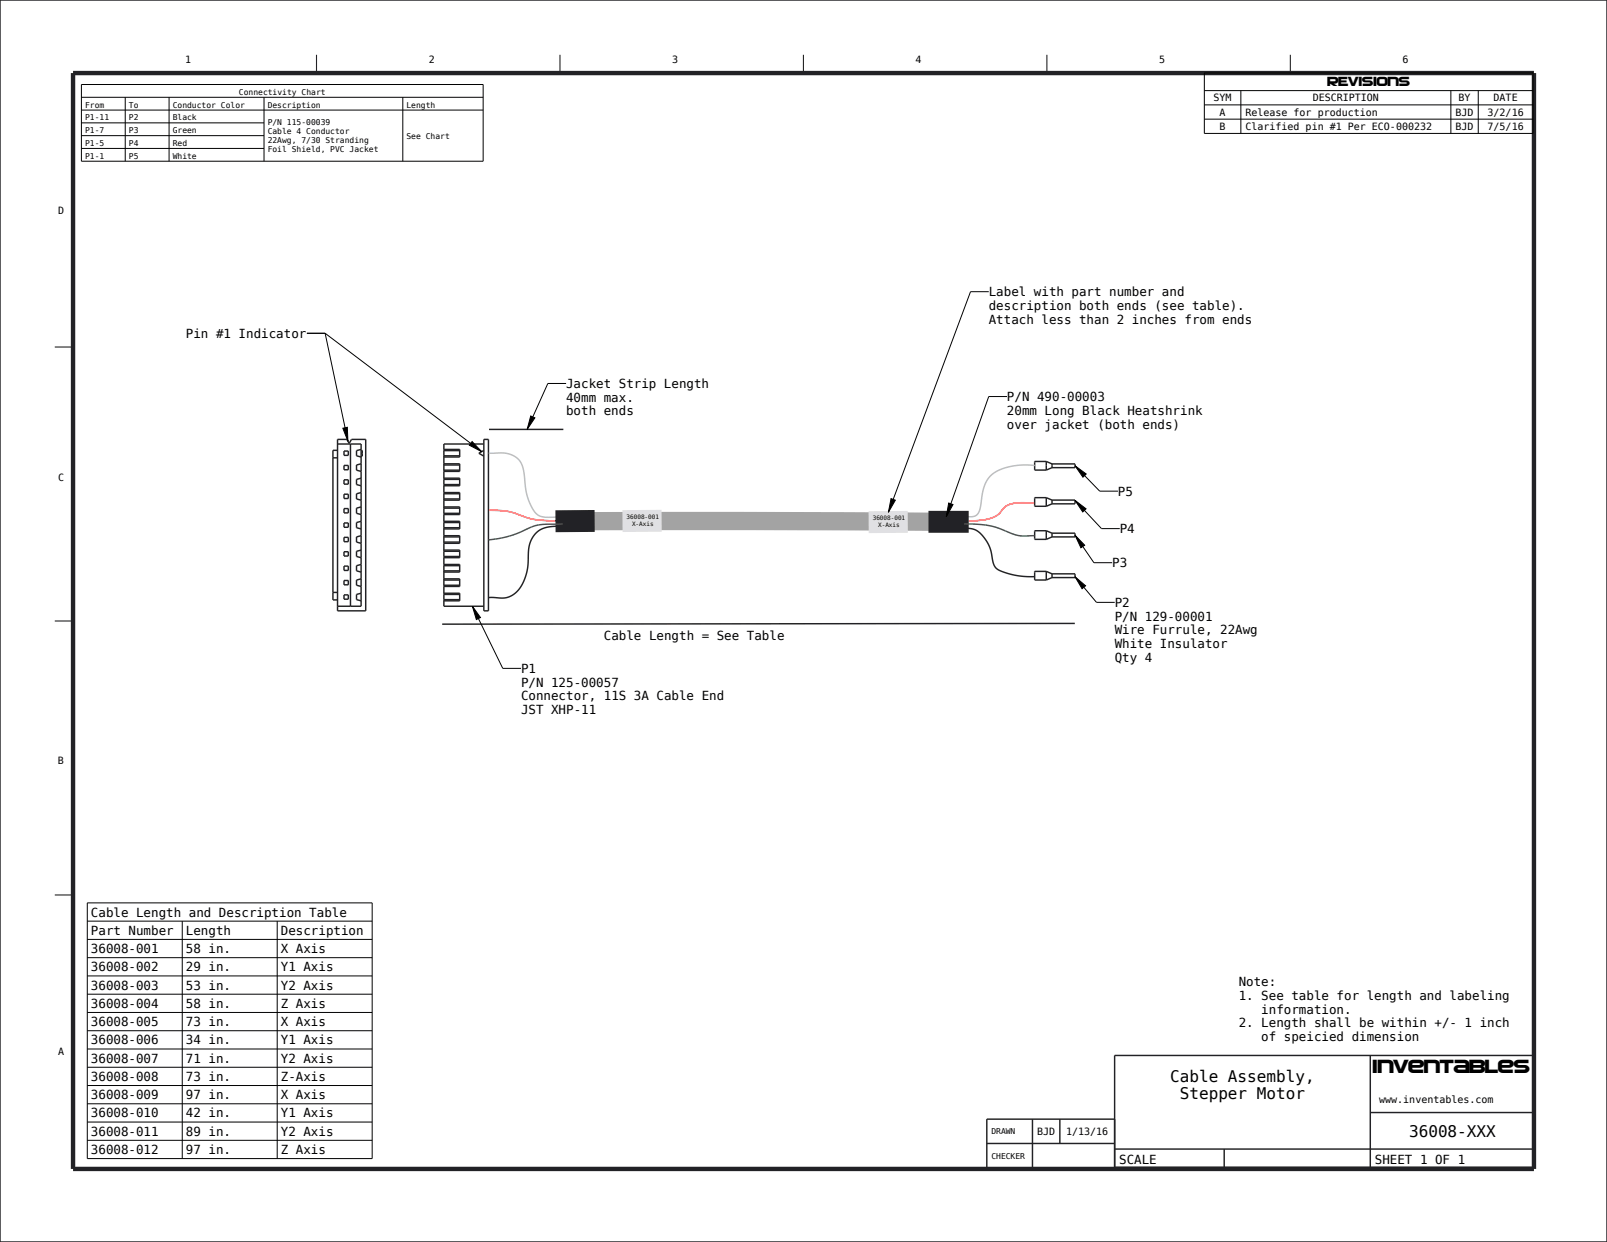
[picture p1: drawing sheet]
<svg xmlns="http://www.w3.org/2000/svg" width="559mm" height="432mm" viewBox="0 0 559 432" stroke-linecap="round" stroke-linejoin="round" font-family="sans-serif">
<g fill="none" stroke="#222226" stroke-width=".51">
<path d="M0 0h558.8v431.8h-558.8zM115.8 159.2h1.6M117.4 152.8h3.2l.8 1.4 .8-1.4h5v59.6h-9.8zM117.4 154.4h8.2v56.4h-8.2M117.4 156.6h-1.6v52h1.6M119.6 156.8h1.5v1.5h-1.5zM121.9 154.4v56.4M125.6 156.6h.4v2h-.4M125.6 156.2l-1.6 .5v1.8l1.6 .4M125.6 157.6h.4M154.3 156.2h5.5v2.7h-5.5M154.3 158.5h5.5"/>
<path d="M154.3 156.7h5.5M168.2 156.6l-1.7 1 1.7 1M168.2 152.8h1.6v59.6h-1.6zM168.2 154.4h-13.9v56.4h13.9M119.6 161.8h1.5v1.5h-1.5zM119.6 166.8h1.5v1.5h-1.5zM119.6 171.8h1.5v1.5h-1.5zM119.6 176.8h1.5v1.5h-1.5zM125.6 161.2l-1.6 .5v1.8l1.6 .4M125.6 166.2l-1.6 .5v1.8l1.6 .4M125.6 171.2l-1.6 .5v1.8l1.6 .4M125.6 176.2l-1.6 .5v1.8l1.6 .4"/>
<path d="M154.3 161.2h5.5v2.7h-5.5M154.3 166.2h5.5v2.7h-5.5M154.3 171.2h5.5v2.7h-5.5M154.3 176.2h5.5v2.7h-5.5M154.3 166.7h5.5M154.3 163.5h5.5M154.3 161.7h5.5M154.3 178.5h5.5M154.3 176.7h5.5M154.3 173.5h5.5M154.3 171.7h5.5M154.3 168.5h5.5"/>
<path d="M119.6 181.8h1.5v1.5h-1.5zM119.6 186.8h1.5v1.5h-1.5zM119.6 191.8h1.5v1.5h-1.5zM119.6 196.8h1.5v1.5h-1.5zM125.6 181.2l-1.6 .5v1.8l1.6 .4M125.6 186.2l-1.6 .5v1.8l1.6 .4M125.6 191.2l-1.6 .5v1.8l1.6 .4M125.6 196.2l-1.6 .5v1.8l1.6 .4M154.3 181.2h5.5v2.7h-5.5M154.3 186.2h5.5v2.7h-5.5M154.3 191.2h5.5v2.7h-5.5M154.3 196.2h5.5v2.7h-5.5"/>
<path d="M154.3 198.5h5.5M154.3 196.7h5.5M154.3 193.5h5.5M154.3 191.7h5.5M154.3 188.5h5.5M154.3 186.7h5.5M154.3 183.5h5.5M154.3 181.7h5.5M115.8 206h1.6M119.6 201.8h1.5v1.5h-1.5zM119.6 206.8h1.5v1.5h-1.5zM125.6 206.2l-1.6 .5v1.8l1.6 .4"/>
<path d="M125.6 201.2l-1.6 .5v1.8l1.6 .4M154.3 201.2h5.5v2.7h-5.5M154.3 206.2h5.5v2.7h-5.5M154.3 203.5h5.5M154.3 208.5h5.5M154.3 201.7h5.5M154.3 206.7h5.5M476.5 366.9v38.9M343.1 397.5h44.5M359 389.1v16.9M368.5 389.1v8.4M387.6 399.5h146"/>
<path d="M387.6 389.1h-44.5v16.9h44.5v-39.1h146v38.9h-146M425.7 399.5v6.3M476.5 386.8h57.1"/>
</g>
<path d="M25.4 25.4h508v381h-508z" fill="none" stroke="#222226" stroke-width="1.5" stroke-linecap="butt"/>
<path d="M110.1 19.1v6.3M194.7 19.1v6.3M279.4 19.1v6.3M364 19.1v6.3M448.7 19.1v6.3M19 120.6h6.4M19 215.9h6.4M19 311.1h6.4" fill="none" stroke="#222226" stroke-width=".38"/>
<g fill="none" stroke="#000" stroke-width=".35">
<path d="M28.3 29.4h139.7v26.7h-139.7zM28.3 33.8h139.7M28.3 38.3h139.7M43.5 33.8v22.3M58.8 33.8v22.3M91.8 33.8v22.3M140.1 33.8v22.3M418.8 25.4h114.3v21h-114.3zM418.8 31.5h114.3M418.8 36.5h114.3M431.5 31.5v14.9M504.5 31.5v14.9"/>
<path d="M514 31.5v14.9M28.3 42.7h63.5M28.3 47.2h63.5M28.3 51.6h63.5M418.8 41.4h114.3M30.4 313.9h99v88.9h-99zM30.4 320.2h99M30.4 326.6h99M30.4 332.9h99M30.4 339.3h99M63.4 320.2v82.6M96.4 320.2v82.6"/>
<path d="M30.4 345.6h99M30.4 352h99M30.4 358.3h99M30.4 364.7h99M30.4 371h99M30.4 377.4h99M30.4 383.7h99M30.4 390.1h99M30.4 396.4h99"/>
</g>
<!-- layer: 02___PRT_ALL_AXES -->
<g fill="none" stroke="#222226" stroke-width=".51">
<path d="M363.8 160.4v3M363.8 173v3M363.8 160.4h-4v3h4M363.8 173h-4v3h4M363.8 160.4l2 .9M363.8 173l2 .9M365.8 161.3v1.3M365.8 173.9v1.3M365.8 161.3h8v1.3h-8M365.8 162.6l-2 .8M365.8 173.9h8v1.3h-8M365.8 175.2l-2 .8"/>
<path d="M363.8 184.5v3M363.8 198.7v3M363.8 184.5h-4v3h4M363.8 198.7h-4v3h4M363.8 184.5l2 .9M363.8 198.7l2 .8M365.8 185.4v1.3M365.8 199.5v1.3M365.8 185.4h8v1.3h-8M365.8 199.5h8v1.3h-8M365.8 186.7l-2 .8M365.8 200.8l-2 .9"/>
</g>
<!-- layer: BALLOONS -->
<path d="M170.1 177.4a27.3 27.3 0 0 1 13.5 2.7 44.1 44.1 0 0 0 12.1 .9M359.7 174.8h-1.5a14.1 14.1 0 0 0-8.5 1.2l-.8 .8a8.7 8.7 0 0 1-7.6 4.1l-4.4 .3" fill="none" stroke="#f00" stroke-width=".51"/>
<path d="M195.7 181.2l62.7-.1 76.9 .4" fill="none" stroke="#a3a3a3" stroke-width="6.3" stroke-linecap="butt"/>
<path d="M170 157.5l.4 .1a15.2 15.2 0 0 1 8.3 .9 8.2 8.2 0 0 1 3.7 7.6 19.4 19.4 0 0 0 4.4 12.7 11.3 11.3 0 0 0 6.9 1l2.1 .2M359.8 161.8a19.6 19.6 0 0 0-15.5 3.7 16.4 16.4 0 0 0-3.2 10 4 4 0 0 1-2.6 4.1l-3.4 .1" fill="none" stroke="#b1bdc9" stroke-width=".51"/>
<path d="M230.1 181.1l-13.6 .1M315.7 181.4l-13.7 .1" fill="none" stroke="#e0e0e3" stroke-width="7.6" stroke-linecap="butt"/>
<path d="M170.1 149.3h25.8M195.6 183a12.1 12.1 0 0 0-8.8 2 11.1 11.1 0 0 0-3.1 9.5 14.4 14.4 0 0 1-5.8 12.6 10.9 10.9 0 0 1-6.9 .6l-1.2 .1M335.4 183.7a7.3 7.3 0 0 1 7.6 4.3 26.7 26.7 0 0 1 2.6 8.3 5.6 5.6 0 0 0 4.4 2.9l4.6 1.1 5.1 .2M373.7 216.7l-219.9 .3" fill="none" stroke="#222226" stroke-width=".51"/>
<path d="M206.8 181.1l-13.6 .1M322.9 181.4h13.9" fill="none" stroke="#222226" stroke-width="7.6" stroke-linecap="butt"/>
<path d="M195.7 182.1l-2.4 .1a19.8 19.8 0 0 0-12.7 3l-5 1.6-5.7 .9M335.2 182.1a32.9 32.9 0 0 1 17.4 3.7 18.8 18.8 0 0 0 7.1 .4" fill="none" stroke="#00995a" stroke-width=".51"/>
<path d="M119.2 148.9l1.6-.3 .2 4.8zM164.2 153.5l3.3 3.5-4.3-2.2zM184.5 144.6l1.5 .7-2.7 4zM309.8 173.4l1.5 .5-2.4 4.2zM329.9 174.9l1.5 .5-2.3 4.2zM373.8 161.9l3.9 2.9-1.1 1.1zM373.8 174l3.9 2.9-1.2 1.1zM373.8 186.1l3.4 3.4-1.3 .9zM164.3 210.8l2.8 3.9-1.5 .7zM373.8 200.5l3.7 3.2-1.2 1z" fill="#000"/>
<g fill="none" stroke="#000" stroke-width=".35">
<path d="M106.7 115.9h6.4M113.1 115.9l7.9 37.5M113.1 115.9l54.4 41.1M343.8 101.4h-6.3l-28.6 76.7M196.8 133.3h-6.3l-7.2 16M350.2 137.9h-6.4l-14.7 41.7M119.2 148.9l1.6-.3 .2 4.8zM164.2 153.5l3.3 3.5-4.3-2.2zM184.5 144.6l1.5 .7-2.7 4zM309.8 173.4l1.5 .5-2.4 4.2zM329.9 174.9l1.5 .5-2.3 4.2zM373.8 161.9l3.9 2.9-1.1 1.1z"/>
<path d="M373.8 174l3.9 2.9-1.2 1.1zM373.8 161.9l8.6 8.9h6.3M373.8 174l9.2 9.8h6.4M373.8 186.1l3.4 3.4-1.3 .9zM373.8 186.1l6.6 9.5h6.3M164.3 210.8l2.8 3.9-1.5 .7zM164.3 210.8l10.5 21.6h6.4M373.8 200.5l3.7 3.2-1.2 1zM373.8 200.5l7.5 8.9h6.3"/>
</g>
<text font-size="6.9" x="477.2" y="373">Inventables</text>
<g font-size="5.6">
<text x="406.9" y="376.1">Cable Assembly,</text>
<text x="410.3" y="382.2">Stepper Motor</text>
<text x="490" y="395.2">36008-XXX</text>
</g>
<text font-size="4.8" x="461.6" y="30">REVISIONS</text>
<g font-size="4.3">
<text x="343.8" y="103">Label with part number and</text>
<text x="343.8" y="107.8">description both ends (see table).</text>
<text x="343.8" y="112.5">Attach less than 2 inches from ends</text>
<text x="64.7" y="117.5">Pin #1 Indicator</text>
<text x="196.8" y="134.9">Jacket Strip Length</text>
<text x="196.8" y="139.7">40mm max.</text>
<text x="350.2" y="139.5">P/N 490-00003</text>
<text x="196.8" y="144.4">both ends</text>
<text x="350.2" y="144.2">20mm Long Black Heatshrink</text>
<text x="350.2" y="149">over jacket (both ends)</text>
<text x="388.7" y="172.3">P5</text>
<text x="389.4" y="185.4">P4</text>
<text x="386.7" y="197.2">P3</text>
<text x="387.6" y="211">P2</text>
<text x="387.6" y="215.8">P/N 129-00001</text>
<text x="387.6" y="220.5">Wire Furrule, 22Awg</text>
<text x="210" y="222.4">Cable Length = See Table</text>
<text x="387.6" y="225.3">White Insulator</text>
<text x="181.2" y="234">P1</text>
<text x="387.6" y="230.1">Qty 4</text>
<text x="181.2" y="238.7">P/N 125-00057</text>
<text x="181.2" y="243.5">Connector, 11S 3A Cable End</text>
<text x="181.2" y="248.2">JST XHP-11</text>
<text x="31.6" y="318.7">Cable Length and Description Table</text>
<text x="31.6" y="325">Part Number</text>
<text x="64.6" y="325">Length</text>
<text x="97.7" y="325">Description</text>
<text x="31.6" y="331.4">36008-001</text>
<text x="64.6" y="331.4">58 in.</text>
<text x="97.7" y="331.4">X Axis</text>
<text x="31.6" y="337.7">36008-002</text>
<text x="64.6" y="337.7">29 in.</text>
<text x="97.7" y="337.7">Y1 Axis</text>
<text x="31.6" y="344.1">36008-003</text>
<text x="64.6" y="344.1">53 in.</text>
<text x="97.7" y="344.1">Y2 Axis</text>
<text x="430.7" y="342.9">Note:</text>
<text x="430.7" y="347.7">1. See table for length and labeling</text>
<text x="31.6" y="350.4">36008-004</text>
<text x="64.6" y="350.4">58 in.</text>
<text x="97.7" y="350.4">Z Axis</text>
<text x="438.6" y="352.5">information.</text>
<text x="31.6" y="356.8">36008-005</text>
<text x="64.6" y="356.8">73 in.</text>
<text x="97.7" y="356.8">X Axis</text>
<text x="430.7" y="357.2">2. Length shall be within +/- 1 inch</text>
<text x="31.6" y="363.1">36008-006</text>
<text x="64.6" y="363.1">34 in.</text>
<text x="97.7" y="363.1">Y1 Axis</text>
<text x="438.6" y="362">of speicied dimension</text>
<text x="31.6" y="369.5">36008-007</text>
<text x="64.6" y="369.5">71 in.</text>
<text x="97.7" y="369.5">Y2 Axis</text>
<text x="31.6" y="375.8">36008-008</text>
<text x="64.6" y="375.8">73 in.</text>
<text x="97.7" y="375.8">Z-Axis</text>
<text x="31.6" y="382.2">36008-009</text>
<text x="64.6" y="382.2">97 in.</text>
<text x="97.7" y="382.2">X Axis</text>
<text x="31.6" y="388.5">36008-010</text>
<text x="64.6" y="388.5">42 in.</text>
<text x="97.7" y="388.5">Y1 Axis</text>
<text x="31.6" y="394.9">36008-011</text>
<text x="64.6" y="394.9">89 in.</text>
<text x="97.7" y="394.9">Y2 Axis</text>
<text x="31.6" y="401.2">36008-012</text>
<text x="64.6" y="401.2">97 in.</text>
<text x="97.7" y="401.2">Z Axis</text>
<text x="389.2" y="404.7">SCALE</text>
<text x="478.1" y="404.7">SHEET 1 OF 1</text>
</g>
<g font-size="3.5">
<text x="64.4" y="22.1">1</text>
<text x="149.1" y="22.1">2</text>
<text x="233.7" y="22.1">3</text>
<text x="318.4" y="22.1">4</text>
<text x="403.1" y="22.1">5</text>
<text x="487.7" y="22.1">6</text>
<text x="422" y="35.3">SYM</text>
<text x="456.5" y="35.3">DESCRIPTION</text>
<text x="507.2" y="35.3">BY</text>
<text x="519.4" y="35.3">DATE</text>
<text x="424.1" y="40.2">A</text>
<text x="433.1" y="40.2">Release for production</text>
<text x="506.1" y="40.2">BJD</text>
<text x="517.3" y="40.2">3/2/16</text>
<text x="424.1" y="45.2">B</text>
<text x="433.1" y="45.2">Clarified pin #1 Per ECO-000232</text>
<text x="506.1" y="45.2">BJD</text>
<text x="517.3" y="45.2">7/5/16</text>
<text x="20.2" y="74.3">D</text>
<text x="20.2" y="167.3">C</text>
<text x="20.1" y="265.7">B</text>
<text x="20.2" y="366.7">A</text>
<text x="479.6" y="383.4">www.inventables.com</text>
<text x="360.6" y="394.6">BJD</text>
<text x="370.7" y="394.6">1/13/16</text>
</g>
<g font-size="2.8">
<text x="83.1" y="33">Connectivity Chart</text>
<text x="29.6" y="41.9">P1-11</text>
<text x="29.6" y="37.4">From</text>
<text x="44.8" y="41.9">P2</text>
<text x="44.8" y="37.4">To</text>
<text x="60.1" y="41.9">Black</text>
<text x="60.1" y="37.4">Conductor Color</text>
<text x="93.1" y="37.4">Description</text>
<text x="141.3" y="37.4">Length</text>
<text x="29.6" y="46.3">P1-7</text>
<text x="44.8" y="46.3">P3</text>
<text x="60.1" y="46.3">Green</text>
<text x="93.1" y="43.6">P/N 115-00039</text>
<text x="93.1" y="46.7">Cable 4 Conductor</text>
<text x="29.6" y="50.8">P1-5</text>
<text x="44.8" y="50.8">P4</text>
<text x="60.1" y="50.8">Red</text>
<text x="93.1" y="49.7">22Awg, 7/30 Stranding</text>
<text x="93.1" y="52.7">Foil Shield, PVC Jacket</text>
<text x="141.3" y="48.2">See Chart</text>
<text x="29.6" y="55.2">P1-1</text>
<text x="44.8" y="55.2">P5</text>
<text x="60.1" y="55.2">White</text>
<text x="344.7" y="394.3">DRAWN</text>
<text x="344.7" y="402.8">CHECKER</text>
</g>
<g font-size="2.1">
<text x="217.9" y="180.5">36008-001</text>
<text x="219.8" y="182.7">X-Axis</text>
<text x="303.5" y="180.8">36008-001</text>
<text x="305.4" y="183.1">X-Axis</text>
</g>
</svg>
